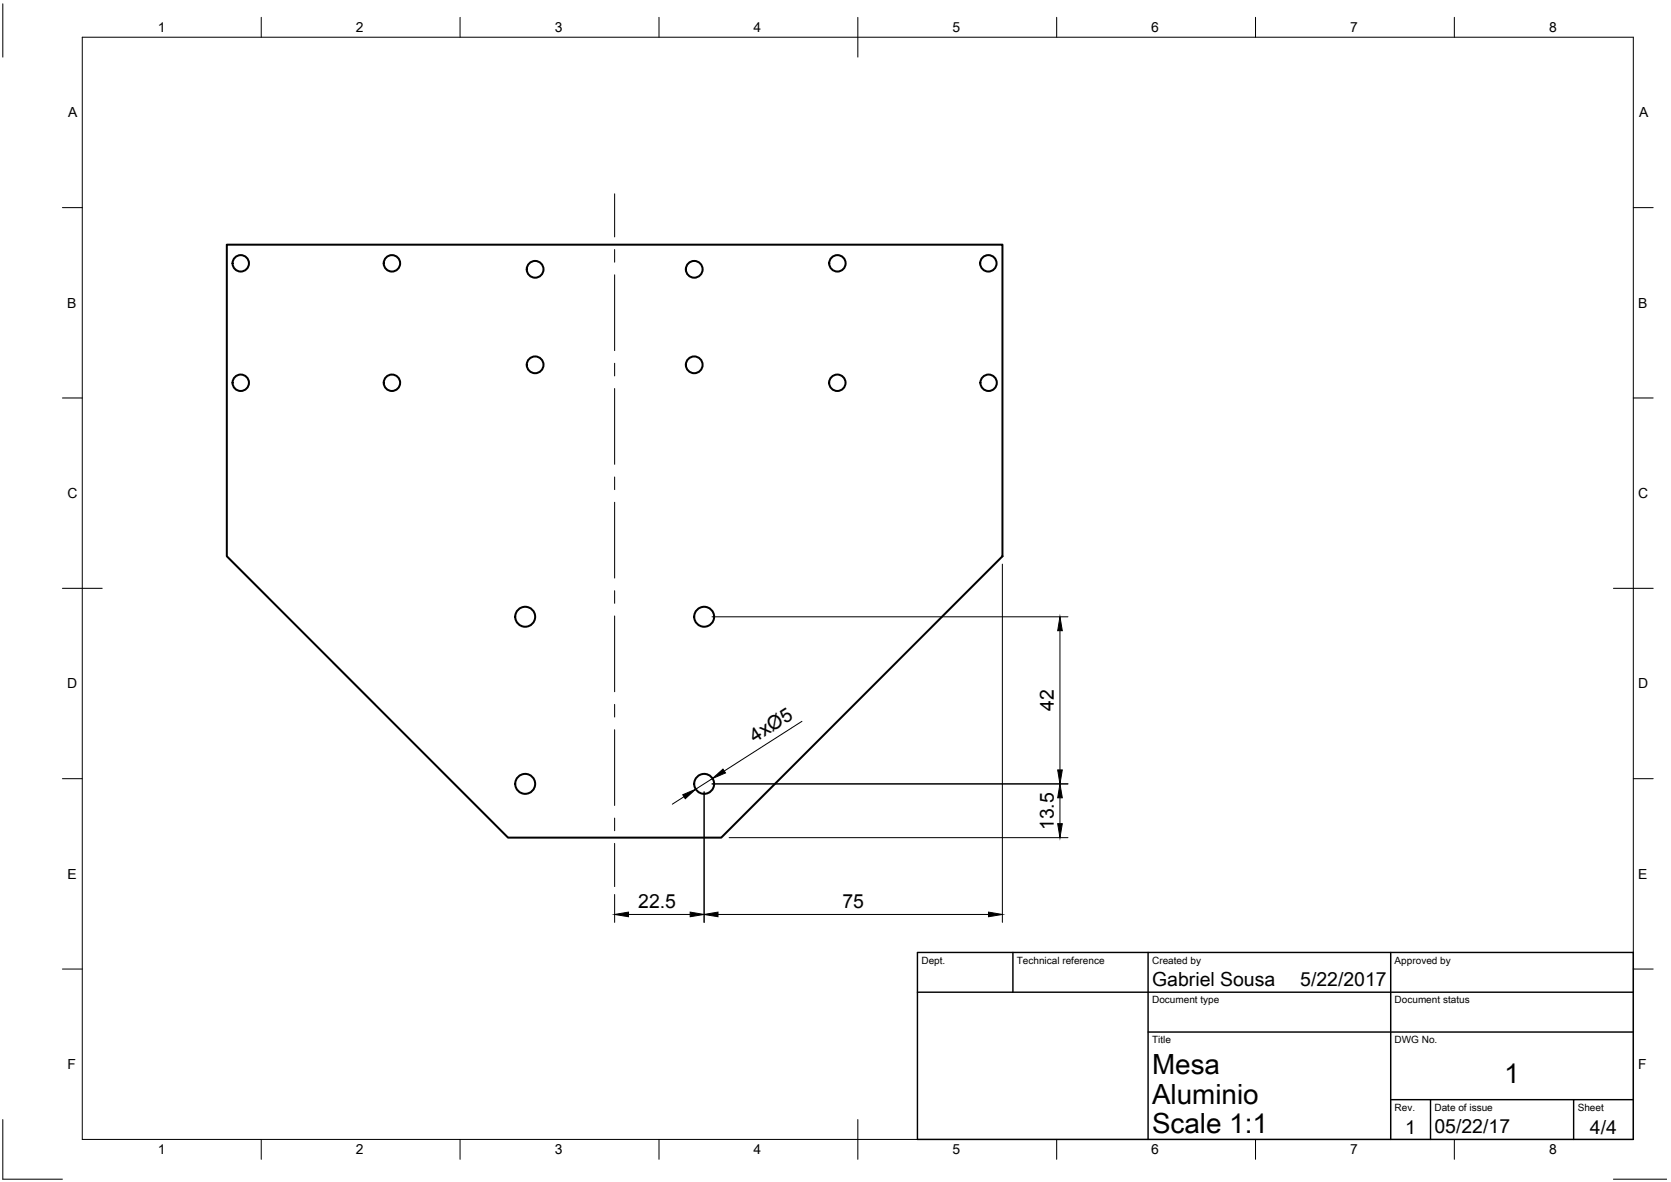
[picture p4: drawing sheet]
<svg xmlns="http://www.w3.org/2000/svg" width="420mm" height="297mm" viewBox="0 0 420 297" stroke-linecap="round" stroke-linejoin="round" font-family="sans-serif">
<!-- layer: Visible -->
<g fill="none" stroke="#000" stroke-width=".51">
<path d="M57 61.5h195.1v78.3l-70.8 70.7h-53.6l-70.7-70.7z"/>
<circle cx="60.5" cy="66.2" r="2.06"/>
<circle cx="98.5" cy="66.2" r="2.06"/>
<circle cx="134.6" cy="67.7" r="2.11"/>
<circle cx="174.6" cy="67.7" r="2.11"/>
<circle cx="210.6" cy="66.2" r="2.06"/>
<circle cx="248.5" cy="66.2" r="2.06"/>
<circle cx="60.5" cy="96.2" r="2.06"/>
<circle cx="98.5" cy="96.2" r="2.06"/>
<circle cx="134.6" cy="91.7" r="2.11"/>
<circle cx="174.6" cy="91.7" r="2.11"/>
<circle cx="210.5" cy="96.2" r="2.06"/>
<circle cx="248.6" cy="96.2" r="2.06"/>
<circle cx="132.1" cy="155" r="2.51"/>
<circle cx="177.1" cy="155" r="2.51"/>
<circle cx="132.1" cy="197" r="2.51"/>
<circle cx="177.1" cy="197" r="2.51"/>
</g>
<!-- layer: Border -->
<g fill="none" stroke="#000" stroke-width=".25">
<path d="M.7 1v13.4M20.7 9.4h390v276.9h-390zM65.7 4.4v5M115.7 4.4v5M165.7 4.4v5M215.7 4.4v10M265.7 4.4v5M315.7 4.4v5M365.7 4.4v5M15.7 52.2h5M410.7 52.2h5M15.7 100h5"/>
<path d="M410.7 100h5M15.7 147.8h10M405.7 147.8h10M15.7 195.7h5M410.7 195.7h5M15.7 243.5h5M410.7 243.5h5M.7 281.3v15h15M65.7 286.3v5M115.7 286.3v5M165.7 286.3v5M215.7 281.3v10"/>
<path d="M265.7 286.3v5M315.7 286.3v5M365.7 286.3v5M405.7 296.3h13.4"/>
</g>
<!-- layer: TitleBlock -->
<path d="M230.7 239.4h180v46.9h-180zM254.7 239.4v9.9M288.7 239.4v46.9M349.7 239.4v46.9M230.7 249.3h180M288.7 259.4h122M349.7 276.4h61M359.7 276.4v9.9M395.7 276.4v9.9" fill="none" stroke="#000" stroke-width=".36"/>
<!-- layer: Center Lines -->
<g fill="none" stroke="#000" stroke-width=".25">
<path d="M154.5 48.7v10.8M154.5 62.7v3.2M154.5 69.1v19M154.5 91.3v3.2M154.5 97.6v19.1M154.5 119.9v3.1M154.5 126.2v19.1M154.5 148.4v3.2M154.5 154.8v19M154.5 177v3.2M154.5 183.4v19M154.5 205.6v3.2"/>
<path d="M154.5 211.9v10.9"/>
</g>
<!-- layer: Dimensions -->
<g fill="none" stroke="#000" stroke-width=".25">
<path d="M179 155h89.5M252 141.8v90M266.5 158.5v35M177 199v32.8M179 197h89.5M179.1 195.6l-4.2 2.7M201.6 181.3l-19.5 12.5M172 200.2l-3 1.9M183.3 210.5h85.2M266.5 200.5v6.5M154.5 224.8v7M158 229.8h15.5"/>
<path d="M180.5 229.8h68"/>
</g>
<path d="M266.5 155l.6 3.5h-1.2zM171.7 199.7l3.2-1.4-2.6 2.4zM179.1 195.6l2.7-2.3 .6 .9zM265.9 193.5h1.2l-.6 3.5zM265.9 207h1.2l-.6 3.5zM266.5 197l.6 3.5h-1.2zM154.5 229.8l3.5-.6v1.2zM173.5 229.2l3.5 .6-3.5 .6zM177 229.8l3.5-.6v1.2zM248.5 229.2l3.5 .6-3.5 .6z" fill="#000" stroke="#000" stroke-width=".25"/>
<g font-size="7">
<text x="289.7" y="269.9">Mesa</text>
<text x="378.2" y="272.3">1</text>
<text x="289.7" y="277.3">Aluminio</text>
<text x="289.7" y="284.8">Scale 1:1</text>
</g>
<g font-size="4.9">
<text x="265" y="178.6" transform="rotate(-90 265 178.6)">42</text>
<text x="189.8" y="186.8" transform="rotate(-33 189.8 186.8)">4xØ5</text>
<text x="265" y="208.6" transform="rotate(-90 265 208.6)">13.5</text>
<text x="160.5" y="228.2">22.5</text>
<text x="211.8" y="228.2">75</text>
<text x="289.7" y="247.8">Gabriel Sousa</text>
<text x="326.9" y="247.8">5/22/2017</text>
<text x="353.3" y="285">1</text>
<text x="360.7" y="284.8">05/22/17</text>
<text x="399.8" y="284.9">4/4</text>
</g>
<g font-size="3.5">
<text x="39.7" y="8.1">1</text>
<text x="89.5" y="8.1">2</text>
<text x="139.5" y="8.1">3</text>
<text x="189.4" y="8.1">4</text>
<text x="239.5" y="8.1">5</text>
<text x="289.4" y="8.1">6</text>
<text x="339.5" y="8.1">7</text>
<text x="389.5" y="8.1">8</text>
<text x="17.1" y="29.5">A</text>
<text x="412.1" y="29.5">A</text>
<text x="16.9" y="77.3">B</text>
<text x="411.9" y="77.3">B</text>
<text x="16.9" y="125.2">C</text>
<text x="411.9" y="125.2">C</text>
<text x="16.9" y="173">D</text>
<text x="411.9" y="173">D</text>
<text x="16.9" y="220.9">E</text>
<text x="411.9" y="220.9">E</text>
<text x="16.9" y="268.7">F</text>
<text x="411.9" y="268.7">F</text>
<text x="39.7" y="290.1">1</text>
<text x="89.5" y="290.1">2</text>
<text x="139.5" y="290.1">3</text>
<text x="189.4" y="290.1">4</text>
<text x="239.5" y="290.1">5</text>
<text x="289.4" y="290.1">6</text>
<text x="339.5" y="290.1">7</text>
<text x="389.5" y="290.1">8</text>
</g>
<g font-size="2.5">
<text x="231.7" y="242.1">Dept.</text>
<text x="255.7" y="242.1">Technical reference</text>
<text x="289.7" y="242.1">Created by</text>
<text x="350.7" y="242.1">Approved by</text>
<text x="289.7" y="252.1">Document type</text>
<text x="350.7" y="252.1">Document status</text>
<text x="289.7" y="262.1">Title</text>
<text x="350.7" y="262.1">DWG No.</text>
<text x="350.7" y="279.1">Rev.</text>
<text x="360.7" y="279.1">Date of issue</text>
<text x="396.7" y="279.1">Sheet</text>
</g>
</svg>
